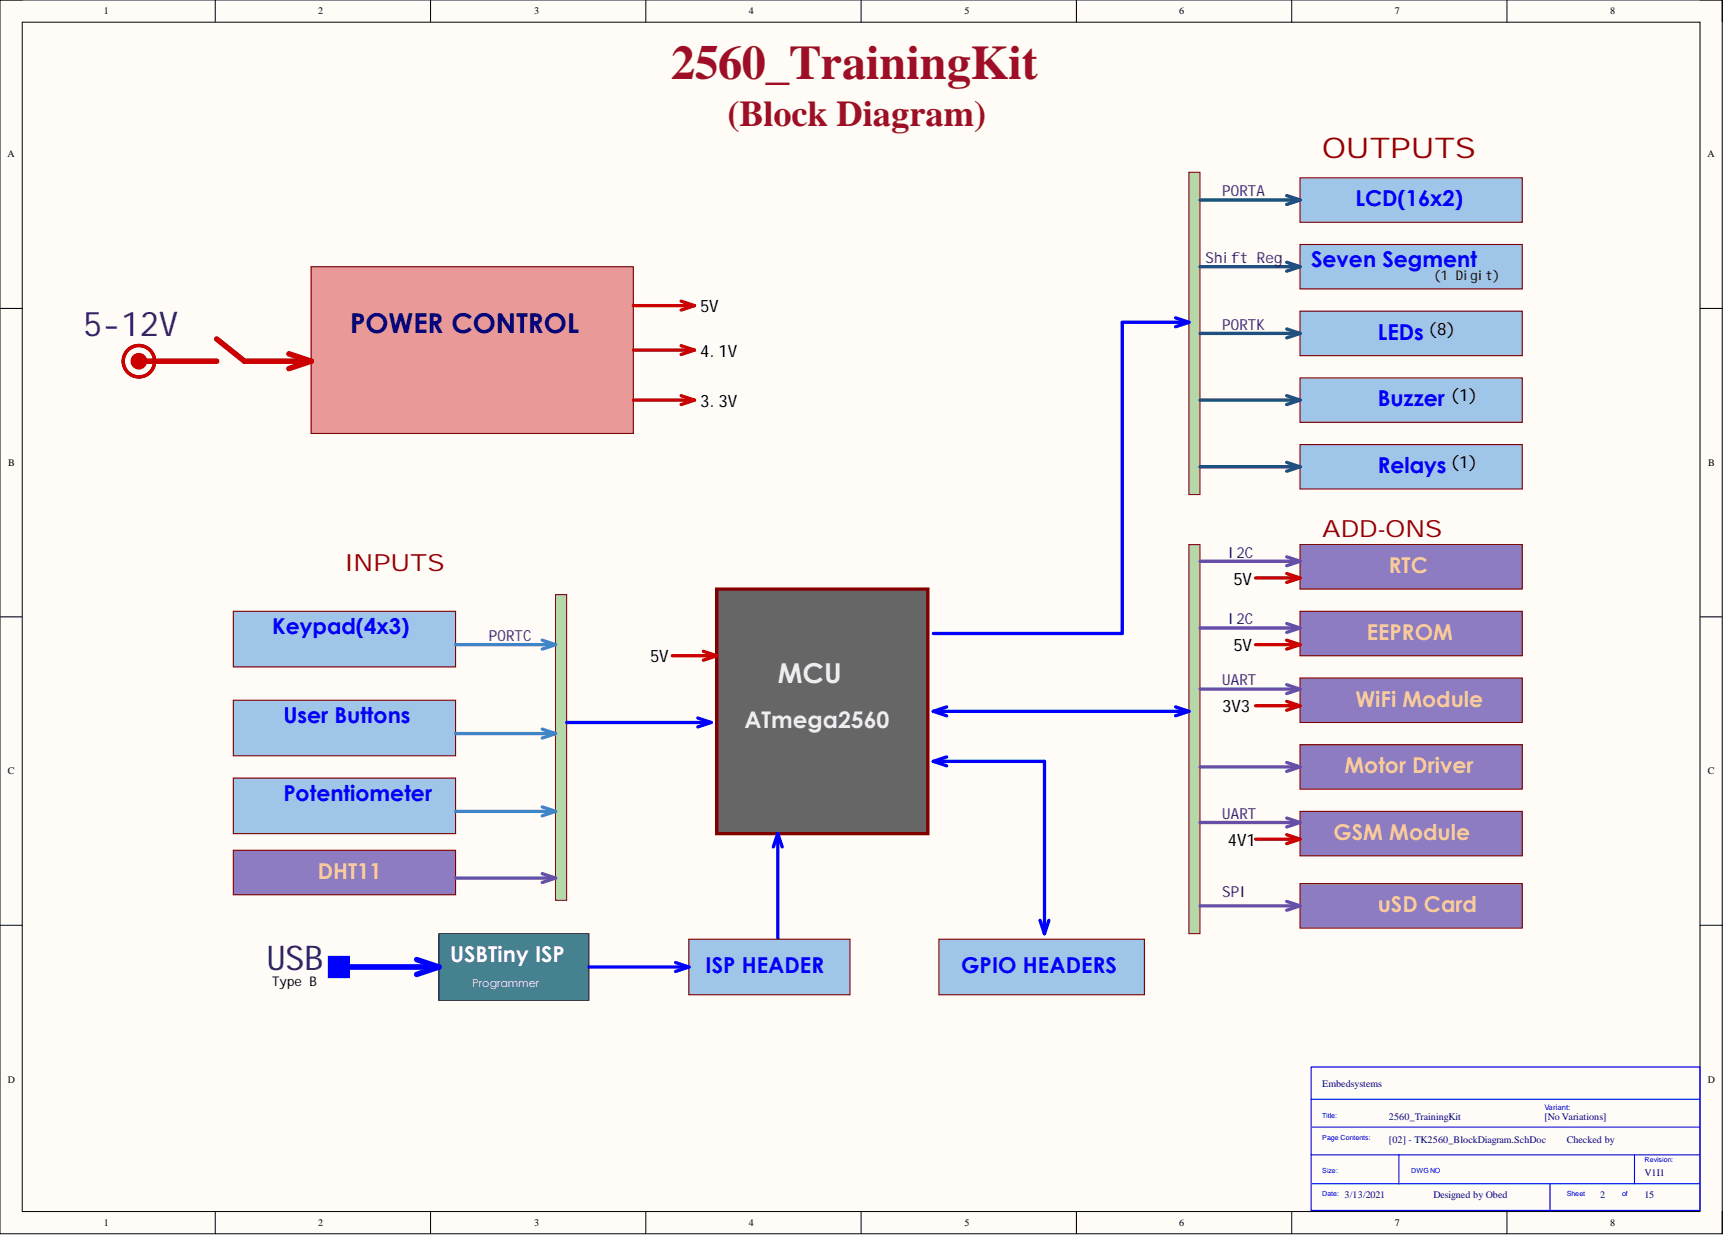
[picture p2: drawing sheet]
<svg xmlns="http://www.w3.org/2000/svg" width="393mm" height="282mm" viewBox="0 0 393 282" stroke-linecap="round" stroke-linejoin="round" font-family="sans-serif">
<path d="M0 0h392.5v281.1h-392.5z" fill-rule="evenodd" fill="#fffcf8"/>
<path d="M0 0h392.5v281.1h-392.5z" fill="none" stroke="#000" stroke-width=".23"/>
<path d="M5.1 5.1h382.3v271h-382.3z" fill-rule="evenodd" fill="#fffcf8"/>
<g fill="none" stroke="#000" stroke-width=".23">
<path d="M0 0h5.1M49.1 0v5.1M98.1 0v5.1M147.2 0v5.1M196.2 0v5.1M245.3 0v5.1M294.4 0v5.1M343.4 0v5.1M387.4 0h5.1v5.1M5.1 5.1h382.3v271h-382.3zM0 70.3h5.1M387.4 70.3h5.1"/>
<path d="M0 140.6h5.1M387.4 140.6h5.1M0 210.8h5.1M387.4 210.8h5.1M49.1 276.1v5M98.1 276.1v5M147.2 276.1v5M196.2 276.1v5M245.3 276.1v5M294.4 276.1v5M343.4 276.1v5M392.5 276.1v5"/>
</g>
<path d="M298.8 243.1h88.6v32.7h-88.6zM298.8 250.5h88.6M299.1 256.8h88.3M298.8 263.2h88.6M299.1 269.7h88.3M318.8 263.2v6.5M353.2 269.7v6.4M372.5 263.2v6.5" fill="none" stroke="#00f" stroke-width=".25"/>
<path d="M163.3 134.2h48.1v55.8h-48.1z" fill-rule="evenodd" fill="#666"/>
<path d="M163.3 134.2h48.1v55.8h-48.1z" fill="none" stroke="#800000" stroke-width=".76"/>
<path d="M53.2 139.3h50.6v12.7h-50.6z" fill-rule="evenodd" fill="#9fc5e8"/>
<path d="M53.2 139.3h50.6v12.7h-50.6z" fill="none" stroke="#800000" stroke-width=".25"/>
<path d="M53.2 159.6h50.6v12.6h-50.6z" fill-rule="evenodd" fill="#9fc5e8"/>
<path d="M53.2 159.6h50.6v12.6h-50.6z" fill="none" stroke="#800000" stroke-width=".25"/>
<path d="M53.2 177.3h50.6v12.7h-50.6z" fill-rule="evenodd" fill="#9fc5e8"/>
<path d="M53.2 177.3h50.6v12.7h-50.6z" fill="none" stroke="#800000" stroke-width=".25"/>
<path d="M126.6 135.5h2.5v69.6h-2.5z" fill-rule="evenodd" fill="#b6d7a8"/>
<path d="M126.6 135.5h2.5v69.6h-2.5z" fill="none" stroke="#800000" stroke-width=".23"/>
<path d="M270.9 39.2h2.6v73.5h-2.6z" fill-rule="evenodd" fill="#b6d7a8"/>
<path d="M270.9 39.2h2.6v73.5h-2.6z" fill="none" stroke="#800000" stroke-width=".23"/>
<path d="M296.3 40.5h50.6v10.1h-50.6z" fill-rule="evenodd" fill="#9fc5e8"/>
<path d="M296.3 40.5h50.6v10.1h-50.6z" fill="none" stroke="#800000" stroke-width=".25"/>
<path d="M296.3 55.7h50.6v10.1h-50.6z" fill-rule="evenodd" fill="#9fc5e8"/>
<path d="M296.3 55.7h50.6v10.1h-50.6z" fill="none" stroke="#800000" stroke-width=".25"/>
<path d="M296.3 70.9h50.6v10.1h-50.6z" fill-rule="evenodd" fill="#9fc5e8"/>
<path d="M296.3 70.9h50.6v10.1h-50.6z" fill="none" stroke="#800000" stroke-width=".25"/>
<path d="M296.3 86.1h50.6v10.1h-50.6z" fill-rule="evenodd" fill="#9fc5e8"/>
<path d="M296.3 86.1h50.6v10.1h-50.6z" fill="none" stroke="#800000" stroke-width=".25"/>
<path d="M296.3 101.3h50.6v10.1h-50.6z" fill-rule="evenodd" fill="#9fc5e8"/>
<path d="M296.3 101.3h50.6v10.1h-50.6z" fill="none" stroke="#800000" stroke-width=".25"/>
<path d="M270.9 124.1h2.6v88.6h-2.6z" fill-rule="evenodd" fill="#b6d7a8"/>
<path d="M270.9 124.1h2.6v88.6h-2.6z" fill="none" stroke="#800000" stroke-width=".23"/>
<path d="M296.3 124.1h50.6v10.1h-50.6z" fill-rule="evenodd" fill="#8e7cc3"/>
<path d="M296.3 124.1h50.6v10.1h-50.6z" fill="none" stroke="#800000" stroke-width=".25"/>
<path d="M296.3 139.3h50.6v10.1h-50.6z" fill-rule="evenodd" fill="#8e7cc3"/>
<path d="M296.3 139.3h50.6v10.1h-50.6z" fill="none" stroke="#800000" stroke-width=".25"/>
<path d="M296.3 154.5h50.6v10.1h-50.6z" fill-rule="evenodd" fill="#8e7cc3"/>
<path d="M296.3 154.5h50.6v10.1h-50.6z" fill="none" stroke="#800000" stroke-width=".25"/>
<path d="M296.3 169.7h50.6v10.1h-50.6z" fill-rule="evenodd" fill="#8e7cc3"/>
<path d="M296.3 169.7h50.6v10.1h-50.6z" fill="none" stroke="#800000" stroke-width=".25"/>
<path d="M296.3 184.9h50.6v10.1h-50.6z" fill-rule="evenodd" fill="#8e7cc3"/>
<path d="M296.3 184.9h50.6v10.1h-50.6z" fill="none" stroke="#800000" stroke-width=".25"/>
<path d="M70.9 60.8h73.4v38h-73.4z" fill-rule="evenodd" fill="#ea9999"/>
<path d="M70.9 60.8h73.4v38h-73.4z" fill="none" stroke="#800000" stroke-width=".25"/>
<path d="M49.4 77.2l6.3 5.1h15.2M31.7 82.3h17.7M65.8 80.6l5.1 1.7M70.9 82.3l-5.1 1.7" fill="none" stroke="#c00" stroke-width="1.3"/>
<circle cx="31.7" cy="82.3" r="1.27" fill="#c00"/>
<circle cx="31.7" cy="82.3" r="1.27" fill="none" stroke="#c00" stroke-width="1.3"/>
<path d="M103.8 146.9h22.8M123.6 145.9l3 1M126.6 146.9l-3 1M103.8 167.2h22.8M123.6 166.1l3 1.1M126.6 167.2l-3 1M103.8 184.9h22.8M123.6 183.9l3 1M126.6 184.9l-3 1" fill="none" stroke="#3d85c6" stroke-width=".76"/>
<path d="M267.9 72.4l3 1M270.9 73.4h-15.1v71h-43.1M270.9 73.4l-3 1.1M129.1 164.6h33M159 163.6l3.1 1M162.1 164.6l-3.1 1M212.7 162.1h58.2M212.7 162.1l3 1M215.7 161.1l-3 1M267.9 161.1l3 1M270.9 162.1l-3 1" fill="none" stroke="#00f" stroke-width=".76"/>
<g fill="none" stroke="#674ea7" stroke-width=".76">
<path d="M273.5 127.9h22.8M293.2 126.9l3.1 1M296.3 127.9l-3.1 1M273.5 143.1h22.8M273.5 157h22.8M293.2 142.1l3.1 1M293.2 156l3.1 1M296.3 143.1l-3.1 1M296.3 157l-3.1 1M273.5 174.8h22.8M293.2 173.7l3.1 1.1M296.3 174.8l-3.1 1"/>
<path d="M273.5 187.4h22.8M293.2 186.4l3.1 1M296.3 187.4l-3.1 1"/>
</g>
<g fill="none" stroke="#134f5c" stroke-width=".76">
<path d="M273.5 45.6h22.8M293.2 44.6l3.1 1M293.2 59.8l3.1 1M296.3 45.6l-3.1 1M273.5 60.8h22.8M273.5 76h22.8M293.2 75l3.1 1M296.3 60.8l-3.1 1M296.3 76l-3.1 1M273.5 91.2h22.8M293.2 90.2l3.1 1M296.3 91.2l-3.1 1"/>
<path d="M273.5 106.4h22.8M293.2 105.4l3.1 1M296.3 106.4l-3.1 1"/>
</g>
<circle cx="31.7" cy="82.3" r="3.6" fill="none" stroke="#c00" stroke-width=".76"/>
<path d="M214 214h46.8v12.7h-46.8z" fill-rule="evenodd" fill="#9fc5e8"/>
<path d="M214 214h46.8v12.7h-46.8z" fill="none" stroke="#800000" stroke-width=".25"/>
<path d="M212.7 173.5h25.3v39.2M212.7 173.5l3 1M215.7 172.5l-3 1M237 209.7l1 3M239 209.7l-1 3" fill="none" stroke="#00f" stroke-width=".76"/>
<path d="M100 212.7h34.2v15.2h-34.2z" fill-rule="evenodd" fill="#45818e"/>
<path d="M100 212.7h34.2v15.2h-34.2z" fill="none" stroke="#0c343d" stroke-width=".25"/>
<path d="M177.3 190v24M177.3 190l-1.1 3M177.3 190l1 3" fill="none" stroke="#00f" stroke-width=".76"/>
<path d="M144.3 69.6h14M144.3 79.8h14M155.2 68.6l3.1 1M155.2 78.8l3.1 1M158.3 69.6l-3.1 1.1M158.3 79.8l-3.1 1M144.3 91.2h14M155.2 90.2l3.1 1M158.3 91.2l-3.1 1" fill="none" stroke="#c00" stroke-width=".76"/>
<path d="M157 214h36.7v12.7h-36.7z" fill-rule="evenodd" fill="#9fc5e8"/>
<path d="M157 214h36.7v12.7h-36.7z" fill="none" stroke="#800000" stroke-width=".25"/>
<path d="M154 219.3l3 1M134.2 220.3h22.8M157 220.3l-3 1.1" fill="none" stroke="#00f" stroke-width=".76"/>
<path d="M77.2 220.3h22.8" fill="none" stroke="#00f" stroke-width="1.3"/>
<path d="M75.3 218.4h3.8v3.8h-3.8z" fill-rule="evenodd" fill="#00f"/>
<path d="M75.3 218.4h3.8v3.8h-3.8zM95 218.7l5 1.6-5 1.7" fill="none" stroke="#00f" stroke-width="1.3"/>
<g fill="none" stroke="#c00" stroke-width=".76">
<path d="M286.1 131.7h10.2M293.2 130.7l3.1 1M296.3 131.7l-3.1 1M153.2 149.4h10.1M160.3 148.4l3 1M163.3 149.4l-3 1M286.1 146.9h10.2M293.2 145.9l3.1 1M293.2 159.8l3.1 1M296.3 146.9l-3.1 1M286.1 160.8h10.2M296.3 160.8l-3.1 1"/>
<path d="M286.1 191.2h10.2M293.2 190.2l3.1 1M296.3 191.2l-3.1 1"/>
</g>
<path d="M296.3 201.4h50.6v10.1h-50.6z" fill-rule="evenodd" fill="#8e7cc3"/>
<path d="M296.3 201.4h50.6v10.1h-50.6z" fill="none" stroke="#800000" stroke-width=".25"/>
<path d="M273.5 206.4h22.8M293.2 205.4l3.1 1M296.3 206.4l-3.1 1" fill="none" stroke="#674ea7" stroke-width=".76"/>
<path d="M53.2 193.8h50.6v10.1h-50.6z" fill-rule="evenodd" fill="#8e7cc3"/>
<path d="M53.2 193.8h50.6v10.1h-50.6z" fill="none" stroke="#800000" stroke-width=".25"/>
<path d="M123.6 199.1l3 1M103.8 200.1h22.8M126.6 200.1l-3 1" fill="none" stroke="#674ea7" stroke-width=".76"/>
<text font-size="11" fill="#9e0e29" x="152.9" y="17.9">2560_TrainingKit</text>
<text font-size="8.3" fill="#9e0e29" x="165.8" y="28.6">(Block Diagram)</text>
<g font-size="7.8" fill="#351c75">
<text x="19" y="76.6">5-12V</text>
<text x="60.8" y="220.9">USB</text>
</g>
<text font-size="6.5" fill="#900" x="301.3" y="36">OUTPUTS</text>
<text font-size="6.2" fill="#000080" x="79.8" y="75.9">POWER CONTROL</text>
<text font-size="6.2" fill="#efefef" x="177.3" y="155.7">MCU</text>
<g font-size="5.4" fill="#900">
<text x="301.3" y="122.4">ADD-ONS</text>
<text x="78.5" y="130">INPUTS</text>
</g>
<text font-size="5.2" fill="#efefef" x="169.7" y="166">ATmega2560</text>
<g font-size="5" fill="#00f">
<text x="308.9" y="47">LCD(16x2)</text>
<text x="298.8" y="60.9">Seven Segment</text>
<text x="314" y="77.4">LEDs</text>
<text x="314" y="92.6">Buzzer</text>
<text x="314" y="107.8">Relays</text>
<text x="62" y="144.5">Keypad(4x3)</text>
<text x="64.6" y="164.8">User Buttons</text>
<text x="64.6" y="182.5">Potentiometer</text>
<text x="160.8" y="221.8">ISP HEADER</text>
<text x="219" y="221.8">GPIO HEADERS</text>
</g>
<g font-size="5" fill="#f9cb9c">
<text x="316.5" y="130.6">RTC</text>
<text x="311.5" y="145.8">EEPROM</text>
<text x="308.9" y="161">WiFi Module</text>
<text x="306.4" y="176.2">Motor Driver</text>
<text x="303.9" y="191.4">GSM Module</text>
<text x="72.4" y="200.3">DHT11</text>
<text x="314" y="207.9">uSD Card</text>
</g>
<text font-size="5" fill="#fff" x="102.6" y="219.2">USBTiny ISP</text>
<g font-size="3.9">
<text x="159.5" y="71.2">5V</text>
<text x="325.4" y="76.2">(8)</text>
<text x="159.5" y="81.3">4.1V</text>
<text x="159.5" y="92.7">3.3V</text>
<text x="330.5" y="91.4">(1)</text>
<text x="330.5" y="106.6">(1)</text>
<text x="281.1" y="133.2">5V</text>
<text x="281.1" y="148.4">5V</text>
<text x="148.1" y="150.9">5V</text>
<text x="278.5" y="162.3">3V3</text>
<text x="279.8" y="192.7">4V1</text>
</g>
<g font-size="3.5" fill="#351c75">
<text x="278.5" y="44.7">PORTA</text>
<text x="274.7" y="59.9">Shift Reg</text>
<text x="278.5" y="75.1">PORTK</text>
<text x="279.8" y="127.1">I2C</text>
<text x="279.8" y="142.3">I2C</text>
<text x="111.4" y="146.1">PORTC</text>
<text x="278.5" y="156.2">UART</text>
<text x="278.5" y="186.6">UART</text>
<text x="278.5" y="204.3">SPI</text>
</g>
<g font-size="3">
<text x="326.7" y="63.8">(1 Digit)</text>
<text x="62" y="224.7">Type B</text>
</g>
<text font-size="2.5" fill="#fff" x="107.6" y="224.8">Programmer</text>
<g font-size="2.3">
<text x="23.6" y="3.3">1</text>
<text x="72.5" y="3.3">2</text>
<text x="121.7" y="3.3">3</text>
<text x="170.7" y="3.3">4</text>
<text x="219.8" y="3.3">5</text>
<text x="268.8" y="3.3">6</text>
<text x="317.9" y="3.3">7</text>
<text x="366.9" y="3.3">8</text>
<text x="1.7" y="35.9">A</text>
<text x="389.1" y="35.9">A</text>
<text x="1.9" y="106.2">B</text>
<text x="389.3" y="106.2">B</text>
<text x="1.8" y="176.4">C</text>
<text x="389.2" y="176.4">C</text>
<text x="1.8" y="246.8">D</text>
<text x="389.2" y="246.8">D</text>
<text x="23.6" y="279.4">1</text>
<text x="72.5" y="279.4">2</text>
<text x="121.7" y="279.4">3</text>
<text x="170.7" y="279.4">4</text>
<text x="219.8" y="279.4">5</text>
<text x="268.8" y="279.4">6</text>
<text x="317.9" y="279.4">7</text>
<text x="366.9" y="279.4">8</text>
</g>
<g font-size="2.3" fill="#000080">
<text x="301.3" y="247.7">Embedsystems</text>
<text x="316.5" y="255.3">2560_TrainingKit</text>
<text x="352" y="255.3">[No Variations]</text>
<text x="316.5" y="260.4">[02] - TK2560_BlockDiagram.SchDoc</text>
<text x="357" y="260.4">Checked by</text>
<text x="374.8" y="268">V1I1</text>
<text x="306.4" y="273">3/13/2021</text>
<text x="326.7" y="273">Designed by Obed</text>
<text x="364.6" y="273">2</text>
<text x="374.8" y="273">15</text>
</g>
<text font-size="1.8" fill="#00f" x="352" y="252.9">Variant:</text>
<g font-size="1.6" fill="#00f">
<text x="301.3" y="254.7">Title:</text>
<text x="301.3" y="259.8">Page Contents:</text>
<text x="301.3" y="267.4">Size:</text>
<text x="321.6" y="267.4">DWG NO</text>
<text x="374.8" y="264.8">Revision:</text>
<text x="301.3" y="272.4">Date:</text>
<text x="357" y="272.4">Sheet</text>
<text x="369.7" y="272.4">of</text>
</g>
</svg>
